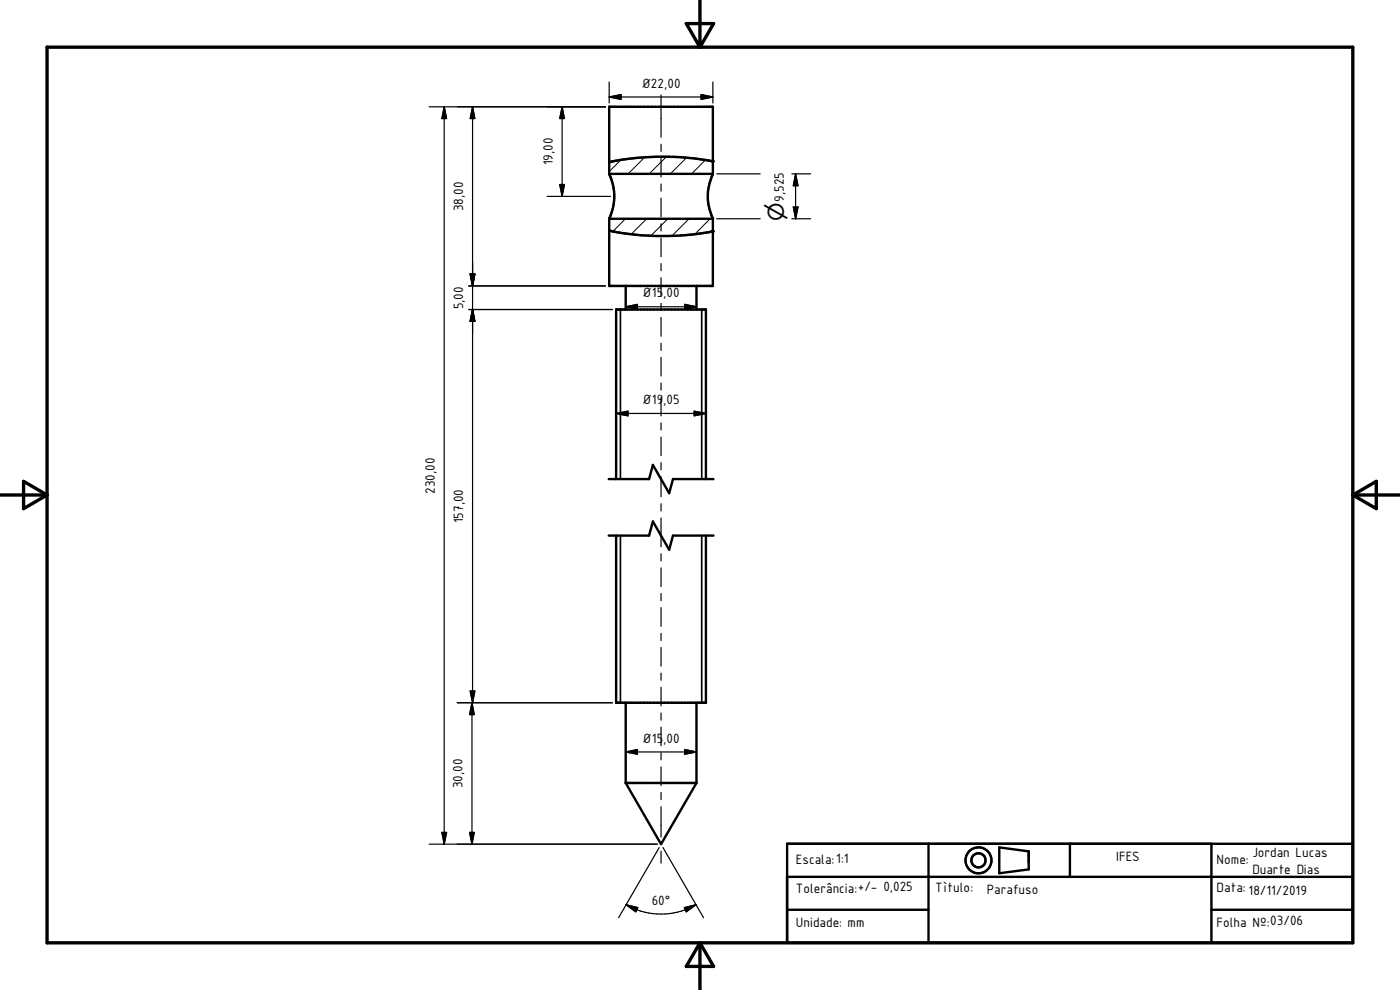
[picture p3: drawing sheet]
<svg xmlns="http://www.w3.org/2000/svg" width="297mm" height="210mm" viewBox="0 0 297 210" stroke-linecap="round" stroke-linejoin="round" font-family="sans-serif">
<g fill="none" stroke="#000" stroke-width=".51">
<path d="M129.2 36.9v-14.2h22v14.3a10.9 10.9 0 0 0 0 9.2v.2M129.2 36.9h22M129.2 36.9a11.1 11.1 0 0 1 .1 9.5M151.2 34.2l-5.8-.8-6.2-.1-5.1 .3-4.9 .8M129.2 46.4h22M129.3 48.9l4.4 .8 5.5 .4 6.2-.2 5.8-.8M129.3 46.4h-.1M151.2 46.4v14.3h-22v-14.3M132.7 60.7v5M147.8 60.7v5M129.1 113.6h8.6l.8-3 3.5 6 .8-3h8.6M129.1 101.6h8.6l.8-3 3.5 6 .8-3h8.6"/>
<path d="M130.7 101.6v-35.9h19.1v35.9M130.7 113.6v35.5h19.1v-35.5M132.7 149.1v17M147.8 149.1v17M132.7 166.1h15.1M132.7 166.1l7.5 13 7.6-13M167 179h120v21h-120zM197 179v21M212 179.8l6.2 .8v3.8l-6.2 .9zM227 179v7M257 179v21M167 186h120"/>
<path d="M167 193h30M257 193h30"/>
<circle cx="207.6" cy="182.5" r="1.5"/>
<circle cx="207.6" cy="182.5" r="2.76"/>
</g>
<g fill="#000">
<circle cx="151.2" cy="34.2" r=".25"/>
<circle cx="151.2" cy="49.1" r=".25"/>
</g>
<path d="M131.6 65.7v35.9M148.9 65.7v35.9M131.6 113.6v35.5M148.9 113.6v35.5" fill="none" stroke="#000" stroke-width=".36"/>
<path d="M10 10h277v190h-277zM145.6 5h5.8l-2.9 5zM148.5 0v10M0 105h10M5 102.1l5 2.9-5 2.9zM287 105h10M287 105l5-2.9v5.8zM148.5 200v10M148.5 200l2.9 5h-5.8z" fill="none" stroke="#000" stroke-width=".71"/>
<path d="M131.7 33.9l-2.5 2.5M136.8 33.4l-3.5 3.5M141.4 33.3l-3.7 3.6M145.6 33.5l-3.4 3.4M149.7 33.9l-3 3M151.2 36.9h.1M132.7 46.4l-2.7 2.7M137.2 46.4l-3.3 3.3M141.7 46.4l-3.6 3.6M146.2 46.4l-3.7 3.6M150.7 46.4l-3.3 3.3" fill="none" stroke="#000" stroke-width=".21"/>
<g fill="none" stroke="#000" stroke-width=".25">
<path d="M129.2 17.4v4.4M151.2 17.4v4.4M91.1 22.7h37.3M94.2 22.7v156.4M94.2 22.7l.5 2.4h-.9zM100.3 22.7l.4 2.4h-1zM100.3 22.7v126.4M118.7 39.1h1l-.4 2.6zM119.3 22.7l.4 2.4h-1zM119.3 22.7v19M129.2 20.6h22M129.2 20.6l2.6-.5v1z"/>
<path d="M140.2 20.1v9M140.2 30.6v1.5M140.2 33.6v3.9M140.2 39v1.5M148.7 20.1l2.5 .5-2.5 .5zM152 36.9h9.3M168 36.9h4M168.8 36.9v9.5M168.8 36.9l.5 2.5h-1zM99.7 58.1h1l-.4 2.6zM116.1 41.7h13.4M140.2 42v4"/>
<path d="M140.2 47.5v1.5M140.2 50.5v3.9M140.2 55.9v1.5M140.2 58.9v4M152 46.4h9.3M168 46.4h4M168.3 43.9h1l-.5 2.5zM99.4 65.7h30.5M99.4 60.7h29M100.3 65.7l.4 2.5h-1zM132.7 65.1h15.1M132.7 65.1l2.5-.5v1z"/>
<path d="M140.2 64.4v1.5M140.2 67.4v3.9M140.2 72.8v1.5M140.2 75.8v4M145.2 64.6l2.6 .5-2.6 .5zM130.7 87.7h19.1M130.7 87.7l2.5-.5v1zM140.2 81.3v1.5M140.2 84.3v3.9M140.2 89.7v1.5M140.2 92.7v3.9M140.2 98.1v1.5"/>
<path d="M147.3 87.2l2.5 .5-2.5 .5zM140.2 101.1v4.3M140.2 106.9v1.5M140.2 109.9v6.1M140.2 117.5v1.5M140.2 120.5v3.9M140.2 125.9v1.5M140.2 128.9v4M140.2 134.4v1.5M140.2 137.4v3.9M97 149.1h32.9M99.7 146.6h1l-.4 2.5z"/>
<path d="M100.1 149.1v30M100.1 149.1l.5 2.5h-1zM132.7 159.5l2.5-.5v1zM132.7 159.5h15.1M140.2 142.8v1.5M140.2 145.8v3.9M140.2 151.3v1.5M140.2 154.3v3.9M140.2 159.7v1.5M145.2 159l2.6 .5-2.6 .5zM91.1 179.1h48.3M93.8 176.6h.9l-.5 2.5z"/>
<path d="M99.6 176.6h1l-.5 2.5zM139.9 179.8l-8.7 14.9M140.2 162.7v3.9M140.2 168.1v1.5M140.2 171.2v6.4M140.6 179.8l8.7 14.9M132.8 191.9a14.9 14.9 0 0 0 11.8 1.4l3.1-1.4M132.8 191.9l2.5 .6-.4 .9zM140.2 180.6v2.5M145.2 192.5l2.5-.6-2.1 1.5z"/>
</g>
<g fill="#000" stroke="#000" stroke-width=".25">
<path d="M94.2 22.7l.5 2.4h-.9zM100.3 22.7l.4 2.4h-1zM118.7 39.1h1l-.4 2.6zM119.3 22.7l.4 2.4h-1zM129.2 20.6l2.6-.5v1zM148.7 20.1l2.5 .5-2.5 .5zM168.8 36.9l.5 2.5h-1zM99.7 58.1h1l-.4 2.6zM168.3 43.9h1l-.5 2.5zM100.3 65.7l.4 2.5h-1zM132.7 65.1l2.5-.5v1zM145.2 64.6l2.6 .5-2.6 .5z"/>
<path d="M130.7 87.7l2.5-.5v1zM147.3 87.2l2.5 .5-2.5 .5zM99.7 146.6h1l-.4 2.5zM100.1 149.1l.5 2.5h-1zM132.7 159.5l2.5-.5v1zM93.8 176.6h.9l-.5 2.5zM99.6 176.6h1l-.5 2.5zM145.2 159l2.6 .5-2.6 .5zM132.8 191.9l2.5 .6-.4 .9zM145.2 192.5l2.5-.6-2.1 1.5z"/>
</g>
<text font-size="4.6" x="166.3" y="46.8" transform="rotate(-90 166.3 46.8)">n</text>
<g font-size="3.1">
<text x="136.1" y="18.6">Ø22,00</text>
<text x="117.3" y="35.1" transform="rotate(-90 117.3 35.1)">19,00</text>
<text x="98.3" y="44.8" transform="rotate(-90 98.3 44.8)">38,00</text>
<text x="166.3" y="42.8" transform="rotate(-90 166.3 42.8)">9,525</text>
<text x="98.3" y="65.6" transform="rotate(-90 98.3 65.6)">5,00</text>
<text x="136.3" y="63.1">Ø15,00</text>
<text x="136.3" y="85.7">Ø19,05</text>
<text x="92.2" y="104.7" transform="rotate(-90 92.2 104.7)">230,00</text>
<text x="98.3" y="111" transform="rotate(-90 98.3 111)">157,00</text>
<text x="136.3" y="157.5">Ø15,00</text>
<text x="98.1" y="167.2" transform="rotate(-90 98.1 167.2)">30,00</text>
<text x="168.9" y="183.3">Escala:1:1</text>
<text x="236.8" y="182.7">IFES</text>
<text x="258.1" y="183.3">Nome:</text>
<text x="265.7" y="181.9">Jordan Lucas</text>
<text x="265.7" y="185.4">Duarte Dias</text>
<text x="168.9" y="189.4">Tolerância:+/- 0,025</text>
<text x="198.4" y="189.1">Tìtulo:</text>
<text x="209.3" y="189.7">Parafuso</text>
<text x="258.1" y="189.2">Data: 18/11/2019</text>
<text x="138.3" y="192">60°</text>
<text x="168.9" y="196.7">Unidade: mm</text>
<text x="258.1" y="196.7">Folha Nº:03/06</text>
</g>
</svg>
